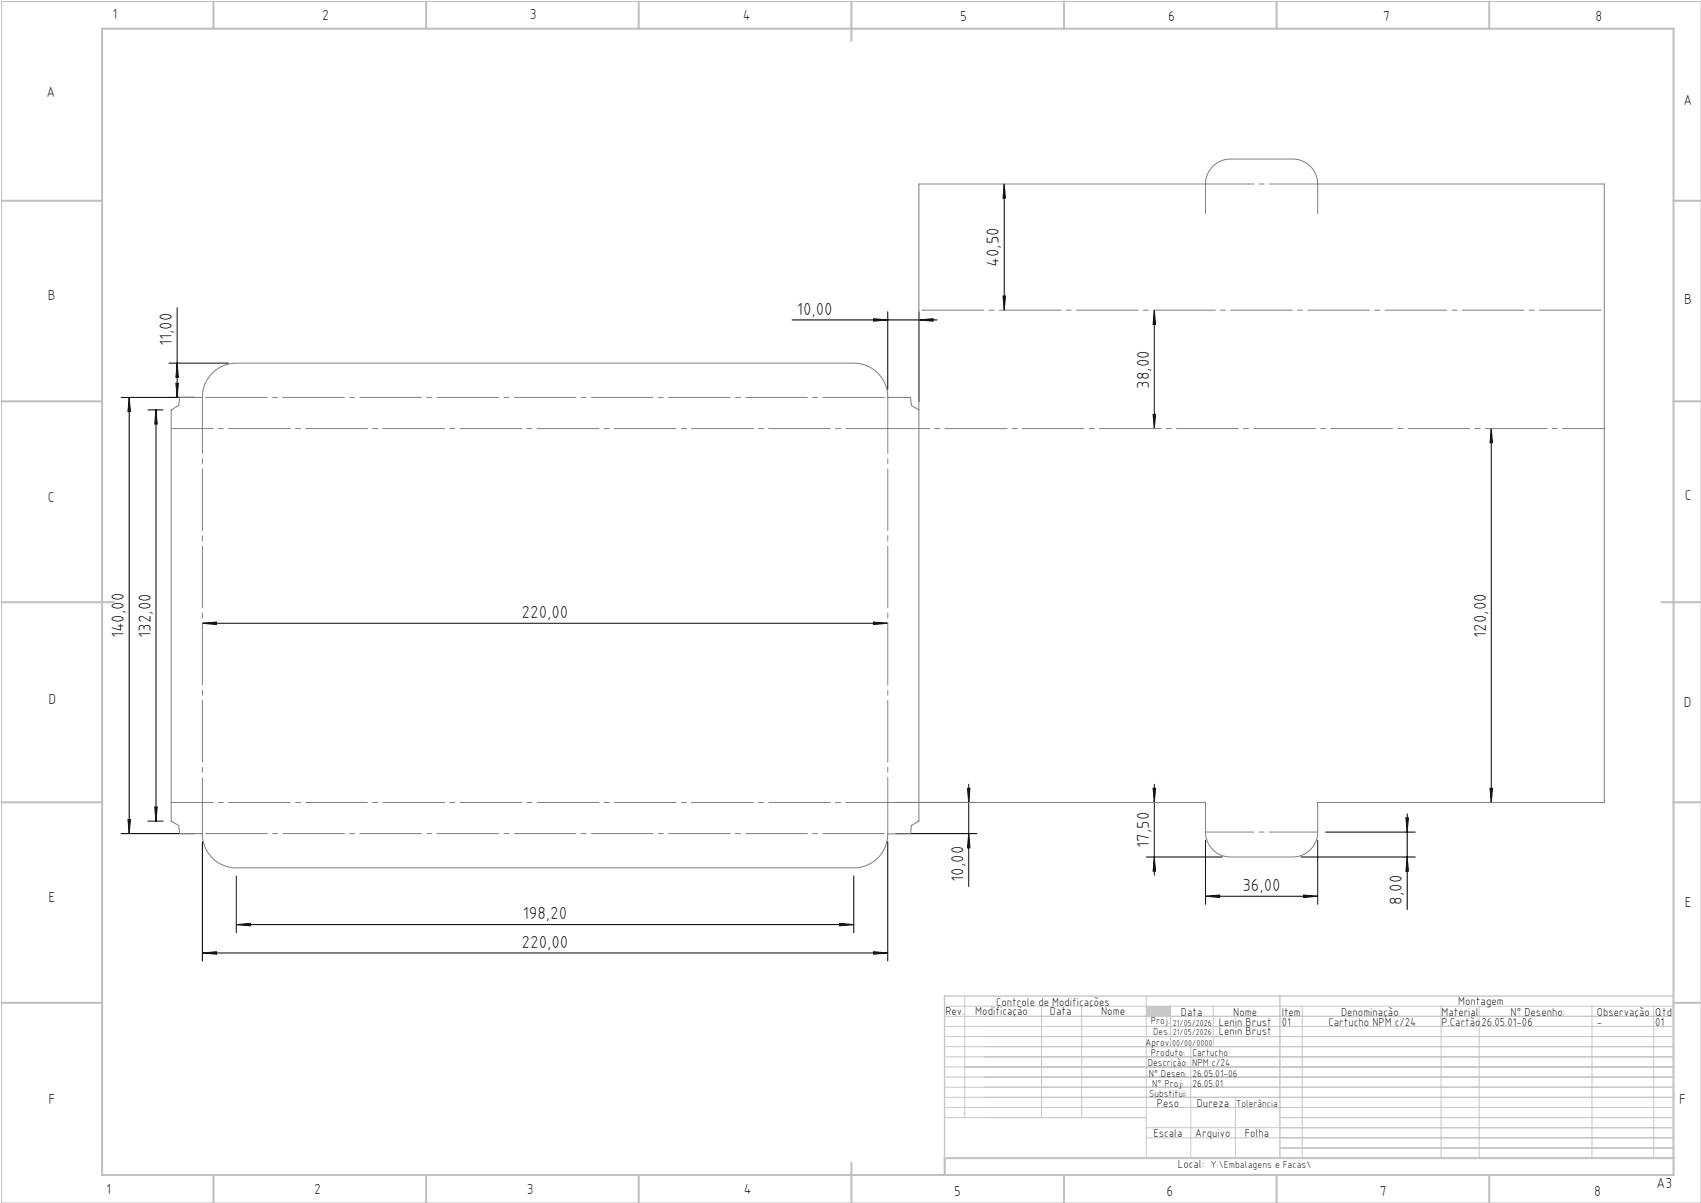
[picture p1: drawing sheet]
<svg xmlns="http://www.w3.org/2000/svg" width="420mm" height="297mm" viewBox="0 0 420 297" stroke-linecap="round" stroke-linejoin="round" font-family="sans-serif">
<path d="M.4 .4h419.6v296.6h-419.6z" fill="none" stroke="#c0c0c0" stroke-width=".25"/>
<g fill="none" stroke="#c0c0c0" stroke-width=".5">
<path d="M25.2 7.1h388v283h-388zM52.7 .4v6.7M105.2 .4v6.7M157.7 .4v6.7M210.2 .4v9.7M262.7 .4v6.7M315.2 .4v6.7M367.7 .4v6.7M.4 49.6h24.8M413.2 49.6h6.8M.4 99.1h24.8M413.2 99.1h6.8"/>
<path d="M.4 148.7h27.8M410.2 148.7h9.8M.4 198.1h24.8M413.2 198.1h6.8M.4 247.6h24.8M413.2 247.6h6.8M52.7 290.1v6.9M105.2 290.1v6.9M157.7 290.1v6.9M210.2 287.1v9.9M262.7 290.1v6.9M315.2 290.1v6.9"/>
<path d="M367.7 290.1v6.9M413.2 285.9h-179.9v4.2"/>
</g>
<g fill="none" stroke="#c3c8d2" stroke-width=".25">
<path d="M233.2 250.9h180M233.2 248.4h180M233.2 253.4h180M233.2 255.9h180M233.2 258.4h180M238.2 245.9v30M257.2 248.4v27.5M267.1 248.4v27.5M283 245.9v40M289 248.4v10M294 258.4v27.5M299.6 248.4v10"/>
<path d="M321.5 248.4v37.5M355.8 248.4v37.5M365.2 248.4v37.5M393.1 248.4v37.5M408.3 248.4v37.5M233.2 260.9h180M233.2 263.4h180M233.2 265.9h180M233.2 268.4h180M233.2 270.9h180M233.2 273.4h180M233.2 275.9h49.8"/>
<path d="M283 278.4h130.2M305 270.9v15M316 275.9h97.2M283 280.9h130.2M316 283.4h97.2"/>
</g>
<path d="M233.2 245.9h180v40h-180zM316 245.9v40" fill="none" stroke="#c3c8d2" stroke-width=".35"/>
<path d="M283 248.4h6v2.5h-6z" fill-rule="evenodd" fill="#c3c8d2"/>
<g fill="none" stroke="#000" stroke-width=".25">
<path d="M248 45.4l.3 3.5h-.6zM248 45.4v31.2M43.7 76v22.1M195.6 79h35.8M215.7 78.7l3.5 .3-3.5 .3zM219.2 77v19.1M226.9 79l3.5-.3v.6zM226.9 77v22.2M247.7 73.1h.6l-.3 3.5zM285 76.6l.3 3.5h-.6zM285 76.6v29.2M29.9 98.1h18.1"/>
<path d="M31.9 98.1l.3 3.5h-.6zM31.9 98.1v107.7M41.7 89.7h14.7M43.4 94.6h.6l-.3 3.5zM43.7 89.7l.3 3.5h-.6zM36.5 101.2h3.8M38.5 101.2l.3 3.5h-.6zM38.5 101.2v101.5M284.7 102.3h.6l-.3 3.5zM368.2 105.8l.3 3.5h-.6zM368.2 105.8v92.3M50 153.9l3.5-.3v.6z"/>
<path d="M50 153.9h169.2M215.7 153.6l3.5 .3-3.5 .3zM38.2 199.2h.6l-.3 3.5zM221.2 198.1h20M238.9 194.6h.6l-.3 3.5zM239.2 193.6v25.3M284.7 194.6h.6l-.3 3.5zM285 193.6v22.5M367.9 194.6h.6l-.3 3.5zM29.9 205.8h18.1M31.6 202.3h.6l-.3 3.5zM36.5 202.7h3.8"/>
<path d="M50 207.8v29.5M58.4 216.3v14M210.8 216.3v14M219.2 207.8v29.5M221.2 205.8h20M239.2 205.8l.3 3.5h-.6zM283 211.6h18.8M285 211.6l.3 3.5h-.6zM297.7 207.4v15.9M321.2 211.6h28.3M325.4 207.4v15.9M327.4 205.4h22.1"/>
<path d="M347.2 201.9h.6l-.3 3.5zM347.5 211.6l.3 3.5h-.6zM347.5 200.9v23.7M50 235.3l3.5-.3v.6zM50 235.3h169.2M58.4 228.3l3.5-.3v.6zM58.4 228.3h152.4M207.3 228l3.5 .3-3.5 .3zM215.7 235l3.5 .3-3.5 .3zM297.7 221.3l3.5-.3v.6zM297.7 221.3h27.7M321.9 221l3.5 .3-3.5 .3z"/>
</g>
<path d="M297.7 45.4a6.2 6.2 0 0 1 6.1-6.1h15.4a6.2 6.2 0 0 1 6.2 6.1M297.7 45.4h-70.8v157.3l-1.9 1.1-.2 2-5.6 .1M297.7 45.4v7.3M325.4 45.4h70.7v152.7h-70.7v7.3a6.2 6.2 0 0 1-6.2 6.2h-15.4a6.2 6.2 0 0 1-6.1-6.2v-7.3h-78.5M325.4 45.4v7.3M226.9 101.2l-1.9-1.1-.2-2h-5.6a8.4 8.4 0 0 0-8.4-8.4h-152.4a8.4 8.4 0 0 0-8.4 8.4h-5.7l-.2 2-1.8 1.1v101.5l1.8 1.1 .2 2h5.7a8.4 8.4 0 0 0 8.4 8.5h152.4a8.4 8.4 0 0 0 8.4-8.4M219.2 205.8v.1" fill="none" stroke="#808080" stroke-width=".25"/>
<path d="M42.3 105.8h176.9M219.2 105.8h176.9M42.3 198.1h176.9" fill="none" stroke="#808080" stroke-width=".25" stroke-dasharray="15.2 1.3 1.3 1.3" stroke-dashoffset="4.9"/>
<path d="M219.2 98.1v107.7M50 205.8v-107.7" fill="none" stroke="#808080" stroke-width=".25" stroke-dasharray="15.2 1.3 1.3 1.3" stroke-dashoffset="1.4"/>
<path d="M226.9 76.6h169.2M50 98.1h169.2M50 205.8h169.2" fill="none" stroke="#808080" stroke-width=".25" stroke-dasharray="15.2 1.3 1.3 1.3" stroke-dashoffset="-.8"/>
<path d="M297.7 45.4h27.7M297.7 205.4h27.7" fill="none" stroke="#808080" stroke-width=".25" stroke-dasharray="15.2 1.3 1.3 1.3" stroke-dashoffset="3.3"/>
<g fill="#000">
<path d="M226.9 79l3.5-.3v.6zM215.7 78.7l3.5 .3-3.5 .3z"/>
<path d="M215.7 153.6l3.5 .3-3.5 .3zM50 153.9l3.5-.3v.6z"/>
<path d="M238.9 194.6h.6l-.3 3.5zM239.2 205.8l.3 3.5h-.6zM284.7 194.6h.6l-.3 3.5zM285 211.6l.3 3.5h-.6zM347.2 201.9h.6l-.3 3.5zM347.5 211.6l.3 3.5h-.6zM285 76.6l.3 3.5h-.6zM284.7 102.3h.6l-.3 3.5zM248 45.4l.3 3.5h-.6zM247.7 73.1h.6l-.3 3.5zM368.2 105.8l.3 3.5h-.6zM367.9 194.6h.6l-.3 3.5z"/>
<path d="M31.6 202.3h.6l-.3 3.5zM31.9 98.1l.3 3.5h-.6zM38.2 199.2h.6l-.3 3.5zM38.5 101.2l.3 3.5h-.6zM43.4 94.6h.6l-.3 3.5zM43.7 89.7l.3 3.5h-.6z"/>
<path d="M50 235.3l3.5-.3v.6zM215.7 235l3.5 .3-3.5 .3z"/>
<path d="M58.4 228.3l3.5-.3v.6zM207.3 228l3.5 .3-3.5 .3z"/>
<path d="M297.7 221.3l3.5-.3v.6zM321.9 221l3.5 .3-3.5 .3z"/>
</g>
<g font-size="4.3">
<text x="246.7" y="65.9" transform="rotate(-90 246.7 65.9)">40,50</text>
<text x="196.8" y="77.7">10,00</text>
<text x="42.4" y="85.4" transform="rotate(-90 42.4 85.4)">11,00</text>
<text x="283.7" y="95.9" transform="rotate(-90 283.7 95.9)">38,00</text>
<text x="128.8" y="152.6">220,00</text>
<text x="30.6" y="157.6" transform="rotate(-90 30.6 157.6)">140,00</text>
<text x="37.2" y="157.4" transform="rotate(-90 37.2 157.4)">132,00</text>
<text x="366.9" y="157.4" transform="rotate(-90 366.9 157.4)">120,00</text>
<text x="283.7" y="209.3" transform="rotate(-90 283.7 209.3)">17,50</text>
<text x="237.9" y="217.7" transform="rotate(-90 237.9 217.7)">10,00</text>
<text x="306.8" y="220">36,00</text>
<text x="129.1" y="227">198,20</text>
<text x="346.2" y="223.4" transform="rotate(-90 346.2 223.4)">8,00</text>
<text x="128.8" y="234">220,00</text>
</g>
<g font-size="3.6">
<text x="27.8" y="4.8">1</text>
<text x="79.5" y="4.9">2</text>
<text x="130.8" y="4.8">3</text>
<text x="183.4" y="4.9">4</text>
<text x="237.1" y="5.1">5</text>
<text x="288.4" y="5.2">6</text>
<text x="341.5" y="5.1">7</text>
<text x="394" y="5.2">8</text>
<text x="11.5" y="24">A</text>
<text x="415.7" y="25.8">A</text>
<text x="11.8" y="74.1">B</text>
<text x="415.8" y="75.1">B</text>
<text x="11.8" y="124">C</text>
<text x="416" y="123.5">C</text>
<text x="12" y="173.7">D</text>
<text x="415.8" y="174.7">D</text>
<text x="12" y="222.6">E</text>
<text x="416" y="223.9">E</text>
<text x="12" y="272.6">F</text>
<text x="414.6" y="272.6">F</text>
<text x="409" y="293.3">A3</text>
<text x="26.2" y="294.8">1</text>
<text x="77.6" y="294.8">2</text>
<text x="130.1" y="294.8">3</text>
<text x="183.7" y="294.7">4</text>
<text x="235.6" y="295.2">5</text>
<text x="288" y="295.2">6</text>
<text x="340.7" y="295.2">7</text>
<text x="393.6" y="295.2">8</text>
</g>
<g font-size="2.9">
<text x="240.8" y="250.6">Modificação</text>
<text x="259.2" y="250.6">Data</text>
<text x="271.9" y="250.6">Nome</text>
<text x="290.9" y="288.4">Local:</text>
</g>
<g font-size="2.8">
<text x="233.4" y="250.6">Rev.</text>
<text x="246" y="248.4">Controle de Modificações</text>
<text x="291.6" y="250.8">Data</text>
<text x="304.5" y="250.8">Nome</text>
<text x="316.5" y="250.9">Item</text>
<text x="331.1" y="250.9">Denominação</text>
<text x="355.9" y="250.9">Material</text>
<text x="360.1" y="248.2">Montagem</text>
<text x="373" y="250.9">N° Desenho:</text>
<text x="394.3" y="250.9">Observação</text>
<text x="408.7" y="250.9">Qtd</text>
<text x="300.9" y="253.3">Lenin Brust</text>
<text x="300.9" y="255.5">Lenin Brust</text>
<text x="316.5" y="253.3">01</text>
<text x="328" y="253.3">Cartucho NPM c/24</text>
<text x="355.9" y="253.3">P.Cartão</text>
<text x="365.8" y="253.3">26.05.01-06</text>
<text x="394.3" y="253.3">-</text>
<text x="408.7" y="253.3">01</text>
<text x="285.6" y="273.3">Peso</text>
<text x="295.5" y="273.3">Dureza</text>
<text x="284.8" y="280.8">Escala</text>
<text x="295.1" y="280.8">Arquivo</text>
<text x="307.3" y="280.8">Folha</text>
</g>
<g font-size="2.5">
<text x="284.1" y="252.9">Proj.</text>
<text x="284.8" y="255.5">Des.</text>
<text x="282.8" y="258.3">Aprov.</text>
<text x="283.4" y="263.3">Descrição:</text>
<text x="284.2" y="260.7">Produto:</text>
<text x="294.4" y="263.2">NPM c/24</text>
<text x="294.4" y="260.7">Cartucho</text>
<text x="283.7" y="265.9">N° Desen:</text>
<text x="284.5" y="268.3">N° Proj:</text>
<text x="294.5" y="268.3">26.05.01</text>
<text x="294.5" y="265.9">26.05.01-06</text>
<text x="283.7" y="270.9">Substitui:</text>
<text x="305.2" y="273.3">Tolerância</text>
<text x="298.9" y="288.4">Y:\Embalagens e Facas\</text>
</g>
<g font-size="2.1">
<text x="289.6" y="253.3">21/05/2026</text>
<text x="289.6" y="255.5">21/05/2026</text>
<text x="289.4" y="258.3">00/00/0000</text>
</g>
</svg>
